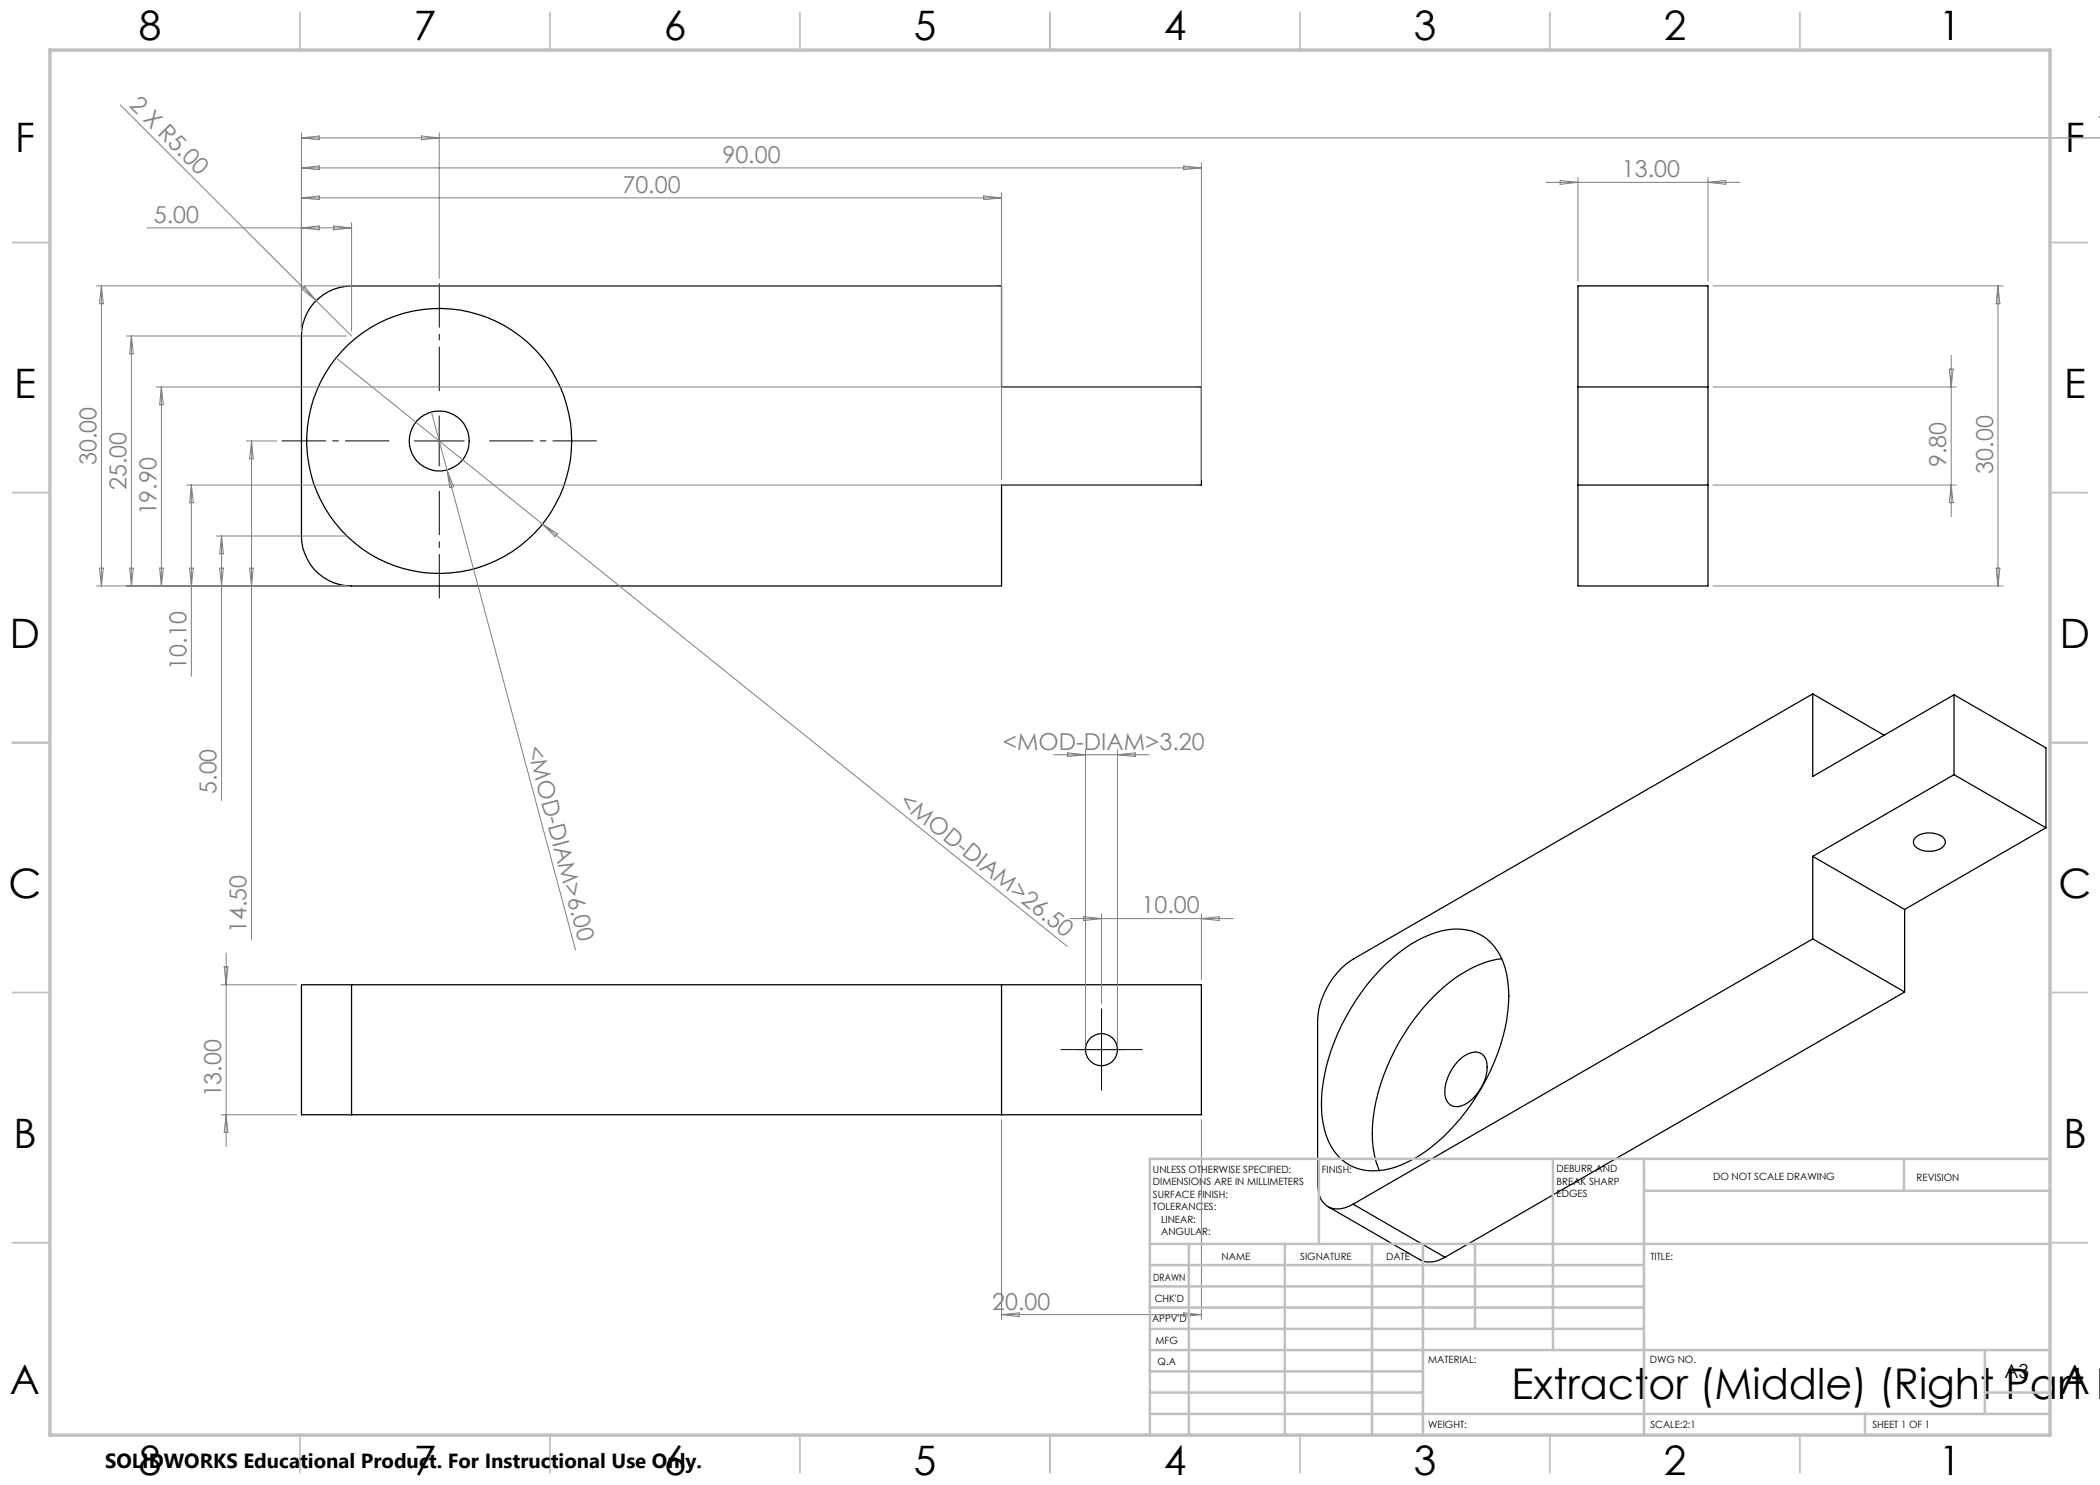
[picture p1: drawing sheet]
<svg xmlns="http://www.w3.org/2000/svg" width="420mm" height="297mm" viewBox="0 0 420 297" stroke-linecap="round" stroke-linejoin="round" font-family="sans-serif">
<g fill="none" stroke="#000" stroke-width=".25">
<path d="M315.6 57.2h26v60h-26zM62.8 60.6a10.2 10.2 0 0 1 7.5-3.4h130v20.2h40v19.6h-40v20.2h-130a10 10 0 0 1-10-10v-40a10.3 10.3 0 0 1 2.5-6.6zM315.6 77.4h26M315.6 97h26M362.5 138.8l-91.9 53a15.7 15.7 0 0 0-7.1 12.3v32.6a4.9 4.9 0 0 0 2.4 4.8 5.3 5.3 0 0 0 4.7-.7M362.5 138.8v16.5l28.3-16.3M362.5 138.8l14.3 8.2M390.8 139v15.9M390.8 139l18.4 10.6v16M390.8 154.9l-28.3 16.4M390.8 154.9l18.4 10.7M362.5 171.3v16.5"/>
<path d="M362.5 171.3l18.4 10.6M383.1 167.5a4.5 4.5 0 0 1 5.7 .2 1.39 1.39 0 0 1-.8 2.1 4.3 4.3 0 0 1-5.2-.9 1.17 1.17 0 0 1 .3-1.4zM409.2 165.6l-28.3 16.3M70.3 197h-10v26h10M70.3 197h170v26h-170M70.3 197v26M200.3 197v26M276.9 193.1a24 24 0 0 1 12.9-7.2 9.6 9.6 0 0 1 10.8 6.5 24.4 24.4 0 0 1 0 14.9 42.8 42.8 0 0 1-15.9 23.3 17.3 17.3 0 0 1-11.4 3.5 9.7 9.7 0 0 1-8.1-7.1 26.2 26.2 0 0 1 .5-15.2 44.7 44.7 0 0 1 11.2-18.7zM300.4 191.7a23.2 23.2 0 0 0-12.7 6.7 43 43 0 0 0-13.2 26.7 19.5 19.5 0 0 0 1.4 9M362.5 187.8l-91.9 53M362.5 187.8l18.4 10.6M380.9 198.4l-91.9 53.1"/>
<path d="M380.9 181.9v16.5M291.6 212.2a4.6 4.6 0 0 1 4.2-1.7 2.69 2.69 0 0 1 1.6 2.9 8.9 8.9 0 0 1-5.2 7.8 2.34 2.34 0 0 1-3.2-2.2 9.1 9.1 0 0 1 2.6-6.8zM265.6 241.3l18.4 10.7a4.9 4.9 0 0 0 5-.5M270.6 240.8l18.4 10.7"/>
<circle cx="87.8" cy="88.2" r="26.5"/>
<circle cx="87.8" cy="88.2" r="6"/>
<circle cx="220.3" cy="209.9" r="3.2"/>
</g>
<path d="M87.9 78.2v-21.5M77.9 88.2h-21.5M87.9 98.2v21.5M97.9 88.2h21.5" fill="none" stroke="#000" stroke-width=".2" stroke-dasharray="15.2 1.3 1.3 1.3" stroke-dashoffset="6.4" stroke-linecap="butt"/>
<path d="M215.3 209.9h-3.2M220.3 204.9v-3.2M220.3 214.9v3.2M225.3 209.9h3.2" fill="none" stroke="#000" stroke-width=".2" stroke-dasharray="15.2 1.3 1.3 1.3" stroke-linecap="butt"/>
<path d="M82.8 88.2h10.1M87.8 83.2v10M215.3 209.9h10M220.3 204.9v10" fill="none" stroke="#000" stroke-width=".2"/>
<g fill="none" stroke="#808080" stroke-width=".2">
<path d="M24.1 21l39.1 39.1M60.3 26.6v39.6M60.3 27.6l3.6-.4v.7zM60.3 33.6l3.6-.4v.7zM60.3 39.6l3.6-.4v.7zM60.3 39.6h140M60.3 33.6h180M60.3 27.6h359.7M84.3 27.2l3.5 .4-3.5 .3zM87.8 26.6v29.1M196.7 39.2l3.6 .4-3.6 .3zM200.3 38.6v57.4"/>
<path d="M236.7 33.2l3.6 .4-3.6 .3zM240.3 32.6v63.4M309.2 36.5h38.7M312 36.1l3.6 .4-3.6 .4zM315.6 35.5v20.7M341.6 35.5v20.7M341.6 36.5l3.6-.4v.8zM19.3 57.2h180M20.3 57.2v60M20.3 57.2l.4 3.5h-.8zM29.5 45.6h40.8M60.3 45.6l3.6-.4v.8z"/>
<path d="M60.4 57.9l.6-.5 2.2 2.7zM66.7 45.2l3.6 .4-3.6 .4zM70.3 44.6v21.6M342.6 57.2h58M399.6 57.2l.4 3.5h-.8zM399.6 57.2v60M25.3 67.2h44M26.3 67.2v50M26.3 67.2l.4 3.6h-.8zM31.3 77.4h208M32.3 77.4v39.8M32.3 77.4l.4 3.6h-.8z"/>
<path d="M63.2 60.1l7.1 7.1M67.2 71.6l41.3 33.2M342.6 77.4h48.7M389.9 73.8h.7l-.4 3.6zM390.2 71v32.4M37.3 97h202M38.3 97v38.3M38.3 97l.4 3.5h-.8zM49.3 88.2h6.1M50.3 88.2v99.7M50.3 88.2l.4 3.6h-.8zM86.3 82.4l3.1 11.6"/>
<path d="M89.4 94l25.7 96M89.4 94l1.3 3.3-.7 .2zM342.6 97h48.7M390.2 97l.4 3.5h-.7zM19.3 117.2h50M19.9 113.6h.8l-.4 3.6zM25.9 113.6h.8l-.4 3.6zM31.9 113.6h.8l-.4 3.6zM37.9 113.6h.8l-.4 3.6zM43.3 107.2h26M43.9 113.6h.8l-.4 3.6zM44.3 107.2v52.9"/>
<path d="M44.3 107.2l.4 3.6h-.8zM49.9 113.6h.8l-.4 3.6zM108.5 104.8l104.9 84.5M108.5 104.8l3 1.9-.5 .6zM342.6 117.2h58M399.2 113.6h.8l-.4 3.6zM210.7 151h19.1M213.5 150.6l3.6 .4-3.6 .3zM217.1 149.9v59M223.5 149.9v59M223.5 151l3.5-.4v.7zM44.2 197h15.1"/>
<path d="M44.8 193.4h.8l-.4 3.6zM45.2 190.6v38.7M214 183.7h32.6M216.7 183.3l3.6 .4-3.6 .4zM220.3 182.7v18M240.3 182.7v13.2M240.3 183.7l3.5-.4v.8zM44.2 223h15.1M45.2 223l.4 3.5h-.8zM200.3 223.9v40M240.3 223.9v40M200.3 262.9h40"/>
<path d="M200.3 262.9l3.5-.3v.7zM236.7 262.6l3.6 .3-3.6 .4z"/>
</g>
<g fill="none" stroke="#c0c0c0" stroke-width=".35">
<path d="M60 2.5v7.5M110 2.5v7.5M160 2.5v7.5M210 2.5v7.5M260 2.5v7.5M310 2.5v7.5M360 2.5v7.5M2.5 48.5h7.5M410 48.5h7.5M2.5 98.5h7.5M410 98.5h7.5M2.5 148.5h7.5"/>
<path d="M410 148.5h7.5M2.5 198.5h7.5M410 198.5h7.5M2.5 248.5h7.5M410 248.5h7.5M60 287v7.5M110 287v7.5M160 287v7.5M210 287v7.5M260 287v7.5M310 287v7.5M360 287v7.5"/>
</g>
<g fill="none" stroke="#c0c0c0" stroke-width=".5">
<path d="M263.8 231.8v17M310.6 231.8v38.2M328.8 231.8v55.2M328.8 238.2h81.2M380.8 231.8v6.4M410 231.8h-180v55.2M230 248.8h180M230 257.3h98.8M230 253h98.8M237.8 248.8v38.2M257 248.8v38.2M274.4 248.8v38.2"/>
<path d="M284.6 248.8v38.2M295 248.8v17M230 265.8h98.8M230 261.5h98.8M230 278.5h54.6M230 274.3h54.6M230 270h180M397 278.5h13M397 270v12.8M230 282.8h180M373 282.8v4.2"/>
</g>
<path d="M10 10h400v277h-400z" fill="none" stroke="#c0c0c0" stroke-width=".7"/>
<text font-size="8.5" x="302.3" y="279.7">Extractor (Middle) (Right Part B</text>
<g font-size="8.1">
<text x="27.7" y="8">8</text>
<text x="82.7" y="8">7</text>
<text x="132.7" y="8">6</text>
<text x="182.7" y="8">5</text>
<text x="232.7" y="8">4</text>
<text x="282.7" y="8">3</text>
<text x="332.7" y="8">2</text>
<text x="387.7" y="8">1</text>
<text x="3" y="30.4">F</text>
<text x="413" y="30.4">F</text>
<text x="2.8" y="79.6">E</text>
<text x="412.8" y="79.6">E</text>
<text x="2" y="129.6">D</text>
<text x="412" y="129.6">D</text>
<text x="1.7" y="179.6">C</text>
<text x="411.7" y="179.6">C</text>
<text x="2.7" y="229.6">B</text>
<text x="412.7" y="229.6">B</text>
<text x="2" y="278.9">A</text>
<text x="412" y="278.9">A</text>
<text x="27.7" y="295">8</text>
<text x="82.7" y="295">7</text>
<text x="132.7" y="295">6</text>
<text x="182.7" y="295">5</text>
<text x="232.7" y="295">4</text>
<text x="282.7" y="295">3</text>
<text x="332.7" y="295">2</text>
<text x="387.7" y="295">1</text>
</g>
<g font-size="4.7" fill="#808080">
<text x="25.7" y="21.2" transform="rotate(45 25.7 21.2)">2 X R5.00</text>
<text x="419" y="26.5">1</text>
<text x="144.5" y="32.5">90.00</text>
<text x="324.4" y="35.5">13.00</text>
<text x="124.5" y="38.5">70.00</text>
<text x="30.8" y="44.5">5.00</text>
<text x="19.3" y="93" transform="rotate(-90 19.3 93)">30.00</text>
<text x="389.3" y="93.4" transform="rotate(-90 389.3 93.4)">9.80</text>
<text x="398.6" y="94.7" transform="rotate(-90 398.6 94.7)">30.00</text>
<text x="25.3" y="98" transform="rotate(-90 25.3 98)">25.00</text>
<text x="31.3" y="103.1" transform="rotate(-90 31.3 103.1)">19.90</text>
<text x="37.3" y="133.9" transform="rotate(-90 37.3 133.9)">10.10</text>
<text x="105.3" y="149.5" transform="rotate(75 105.3 149.5)">&lt;MOD-DIAM&gt;6.00</text>
<text x="200.6" y="149.9">&lt;MOD-DIAM&gt;3.20</text>
<text x="43.3" y="158.8" transform="rotate(-90 43.3 158.8)">5.00</text>
<text x="179.6" y="160.7" transform="rotate(39 179.6 160.7)">&lt;MOD-DIAM&gt;26.50</text>
<text x="228.3" y="182.7">10.00</text>
<text x="49.3" y="186.6" transform="rotate(-90 49.3 186.6)">14.50</text>
<text x="44.2" y="219.5" transform="rotate(-90 44.2 219.5)">13.00</text>
<text x="198.4" y="261.9">20.00</text>
</g>
<text font-size="4.1" x="21" y="293.7">SOLIDWORKS Educational Product. For Instructional Use Only.</text>
<text font-size="3.9" x="400.9" y="275.5">A3</text>
<g font-size="2">
<text x="230.6" y="234.6">UNLESS OTHERWISE SPECIFIED:</text>
<text x="230.6" y="237.1">DIMENSIONS ARE IN MILLIMETERS</text>
<text x="230.6" y="239.6">SURFACE FINISH:</text>
<text x="264.4" y="234.6">FINISH:</text>
<text x="311.3" y="234.5">DEBURR AND</text>
<text x="311.3" y="237">BREAK SHARP</text>
<text x="311.3" y="239.5">EDGES</text>
<text x="342.6" y="236">DO NOT SCALE DRAWING</text>
<text x="383.3" y="236.2">REVISION</text>
<text x="230.6" y="242.1">TOLERANCES:</text>
<text x="232.2" y="244.6">LINEAR:</text>
<text x="232.2" y="247.1">ANGULAR:</text>
<text x="244.3" y="252">NAME</text>
<text x="260" y="251.9">SIGNATURE</text>
<text x="277.2" y="251.9">DATE</text>
<text x="330.1" y="251.9">TITLE:</text>
<text x="230.6" y="256.1">DRAWN</text>
<text x="230.9" y="260.3">CHK'D</text>
<text x="230.4" y="264.4">APPV'D</text>
<text x="231.1" y="268.8">MFG</text>
<text x="231.5" y="273">Q.A</text>
<text x="285.6" y="272.5">MATERIAL:</text>
<text x="330" y="272.5">DWG NO.</text>
<text x="285.6" y="285.5">WEIGHT:</text>
<text x="330.1" y="285.6">SCALE:2:1</text>
<text x="374.5" y="285.6">SHEET 1 OF 1</text>
</g>
</svg>
